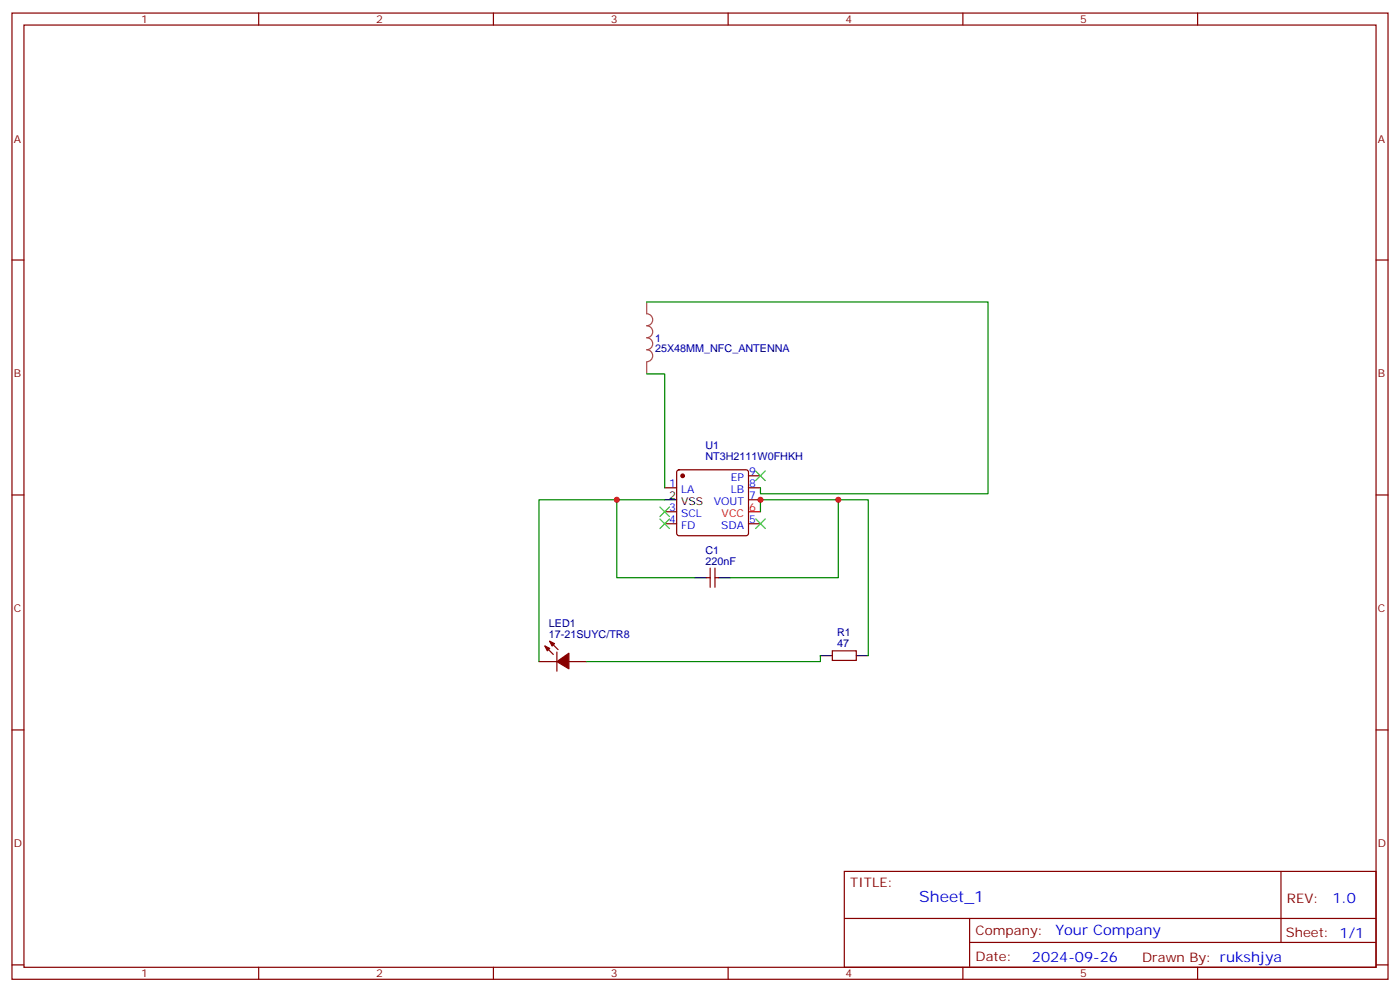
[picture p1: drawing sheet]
<svg xmlns="http://www.w3.org/2000/svg" width="412mm" height="292mm" viewBox="0 0 412 292" stroke-linecap="round" stroke-linejoin="round" font-family="sans-serif">
<g fill="none" stroke="#870000" stroke-width=".35">
<path d="M3.5 3.8h405.4v284.4h-405.4zM7.1 7.4h398.2v277.3h-398.2zM76.2 3.8v3.6M145.3 3.8v3.6M214.5 3.8v3.6M283.6 3.8v3.6M352.8 3.8v3.6M3.5 76.5h3.6M405.3 76.5h3.6M199.6 138.5l.4-.2h19.8l.5 .2 .2 .5v18l-.2 .4-.5 .3h-19.8l-.5-.3-.2-.4v-18zM3.5 145.7h3.6M195.8 143.5h3.5"/>
<path d="M195.8 154.1h3.5M195.8 150.6h3.5M220.5 140h3.5M220.5 143.5h3.5M220.5 147.1h3.5M220.5 154.1h3.5M405.3 145.7h3.6M208.1 170h1.1M209.2 167.2v5.6M210.6 167.2v5.6M210.6 170h1.1M158.7 194.7h5.3"/>
<path d="M160.5 190.1l2.5 2.5M161.9 188.7l2.5 2.5M164 191.9v5.6M167.6 194.7h5.3M245.2 191.5h7v2.8h-7zM3.5 214.8h3.6M405.3 214.8h3.6M248.7 256.4h156.6v28.3h-156.6zM377.3 256.5v20.8M248.7 270.3h156.5M285.6 277.3h119.6M285.6 270.3v14.1"/>
<path d="M3.5 284h3.6M76.2 284.7v3.5M145.3 284.7v3.5M214.5 284.7v3.5M283.6 284.7v3.5M352.8 284.7v3.5M405.3 284h3.6"/>
</g>
<path d="M220.5 150.6h3.5" fill="none" stroke="#f00" stroke-width=".35"/>
<path d="M195.8 147.1h3.5M204.6 170h3.5M211.7 170h3.5M241.7 192.9h3.5M252.2 192.9h3.6" fill="none" stroke="#000" stroke-width=".35"/>
<g fill="#870000" stroke="#870000" stroke-width=".35">
<path d="M160.5 190.1l1.4 .7-.7 .7z"/>
<path d="M161.9 188.7l1.4 .7-.7 .7z"/>
<path d="M164 194.7l3.6-2.5v4.6z"/>
<circle cx="201.1" cy="140" r=".53"/>
</g>
<path d="M190.5 88.9v3.4a1.76 1.76 0 0 1 1.8 1.8 1.76 1.76 0 0 1-1.8 1.8 1.76 1.76 0 0 1 1.8 1.7 1.76 1.76 0 0 1-1.8 1.8 1.76 1.76 0 0 1 1.8 1.8 1.76 1.76 0 0 1-1.8 1.7 1.76 1.76 0 0 1 1.8 1.8 1.76 1.76 0 0 1-1.8 1.7M190.5 106.6v3.4" fill="none" stroke="#a64a4a" stroke-width=".35"/>
<path d="M190.5 88.9h100.5v56.4h-67v-1.8M190.5 110h5.3v33.5M181.7 147.1h-23v47.6M195.8 147.1h-14.1v22.9h22.9M224 150.6v-3.5h22.9v22.9h-31.7M246.9 147.1h8.9v45.8M241.7 192.9v1.8h-68.8" fill="none" stroke="#008700" stroke-width=".35"/>
<path d="M222.6 138.6l2.8 2.8M225.4 138.6l-2.8 2.8M194.4 152.7l2.8 2.8M194.4 149.2l2.8 2.8M197.2 152.7l-2.8 2.8M197.2 149.2l-2.8 2.8M222.6 152.7l2.8 2.8M225.4 152.7l-2.8 2.8" fill="none" stroke="#3c3" stroke-width=".35"/>
<g fill="#c00">
<circle cx="224" cy="147.1" r=".88"/>
<circle cx="181.7" cy="147.1" r=".88"/>
<circle cx="246.9" cy="147.1" r=".88"/>
</g>
<text font-size="4.6" fill="#00f" x="270.8" y="265.5">Sheet_1</text>
<g font-size="4.2" fill="#00f">
<text x="392.5" y="265.7">1.0</text>
<text x="310.9" y="275.3">Your Company</text>
<text x="304" y="283.1">2024-09-26</text>
</g>
<g font-size="3.9" fill="#800">
<text x="250.5" y="261">TITLE:</text>
<text x="379.1" y="265.7">REV:</text>
<text x="287.4" y="275.2">Company:</text>
<text x="378.7" y="275.8">Sheet: 1/1</text>
<text x="287.4" y="282.9">Date:</text>
<text x="336.4" y="283">Drawn By: rukshjya</text>
</g>
<g font-size="3.2" fill="#800">
<text x="41.6" y="6.8">1</text>
<text x="110.8" y="6.8">2</text>
<text x="179.9" y="6.8">3</text>
<text x="249.1" y="6.8">4</text>
<text x="318.2" y="6.8">5</text>
<text x="4.1" y="41.9">A</text>
<text x="405.9" y="41.9">A</text>
<text x="4.1" y="111.1">B</text>
<text x="405.9" y="111.1">B</text>
<text x="4.1" y="180.2">C</text>
<text x="405.9" y="180.2">C</text>
<text x="4.1" y="249.4">D</text>
<text x="405.9" y="249.4">D</text>
<text x="41.6" y="287.7">1</text>
<text x="110.8" y="287.7">2</text>
<text x="179.9" y="287.7">3</text>
<text x="249.1" y="287.7">4</text>
<text x="318.2" y="287.7">5</text>
</g>
<g font-size="3.2" fill="#000080">
<text x="193" y="100.5">1</text>
<text x="193" y="103.7">25X48MM_NFC_ANTENNA</text>
<text x="207.8" y="135.3">NT3H2111W0FHKH</text>
<text x="207.8" y="132.1">U1</text>
<text x="207.8" y="166.1">220nF</text>
<text x="207.8" y="162.9">C1</text>
<text x="161.7" y="184.4">LED1</text>
<text x="161.7" y="187.6">17-21SUYC/TR8</text>
<text x="246.6" y="190.5">47</text>
<text x="246.6" y="187.3">R1</text>
</g>
<g font-size="3.2" fill="#00f">
<text x="197.1" y="143.2">1</text>
<text x="215.3" y="141.4">EP</text>
<text x="220.7" y="139.7">9</text>
<text x="220.7" y="143.2">8</text>
<text x="200.6" y="145">LA</text>
<text x="210.2" y="148.5">VOUT</text>
<text x="215.2" y="145">LB</text>
<text x="220.7" y="146.7">7</text>
<text x="197.1" y="153.8">4</text>
<text x="197.1" y="150.2">3</text>
<text x="200.6" y="155.5">FD</text>
<text x="200.6" y="152">SCL</text>
<text x="212.4" y="155.5">SDA</text>
<text x="220.7" y="153.8">5</text>
</g>
<g font-size="3.2">
<text x="197.1" y="146.7">2</text>
<text x="200.6" y="148.5">VSS</text>
</g>
<g font-size="3.2" fill="#f00">
<text x="212.6" y="152">VCC</text>
<text x="220.7" y="150.2">6</text>
</g>
</svg>
